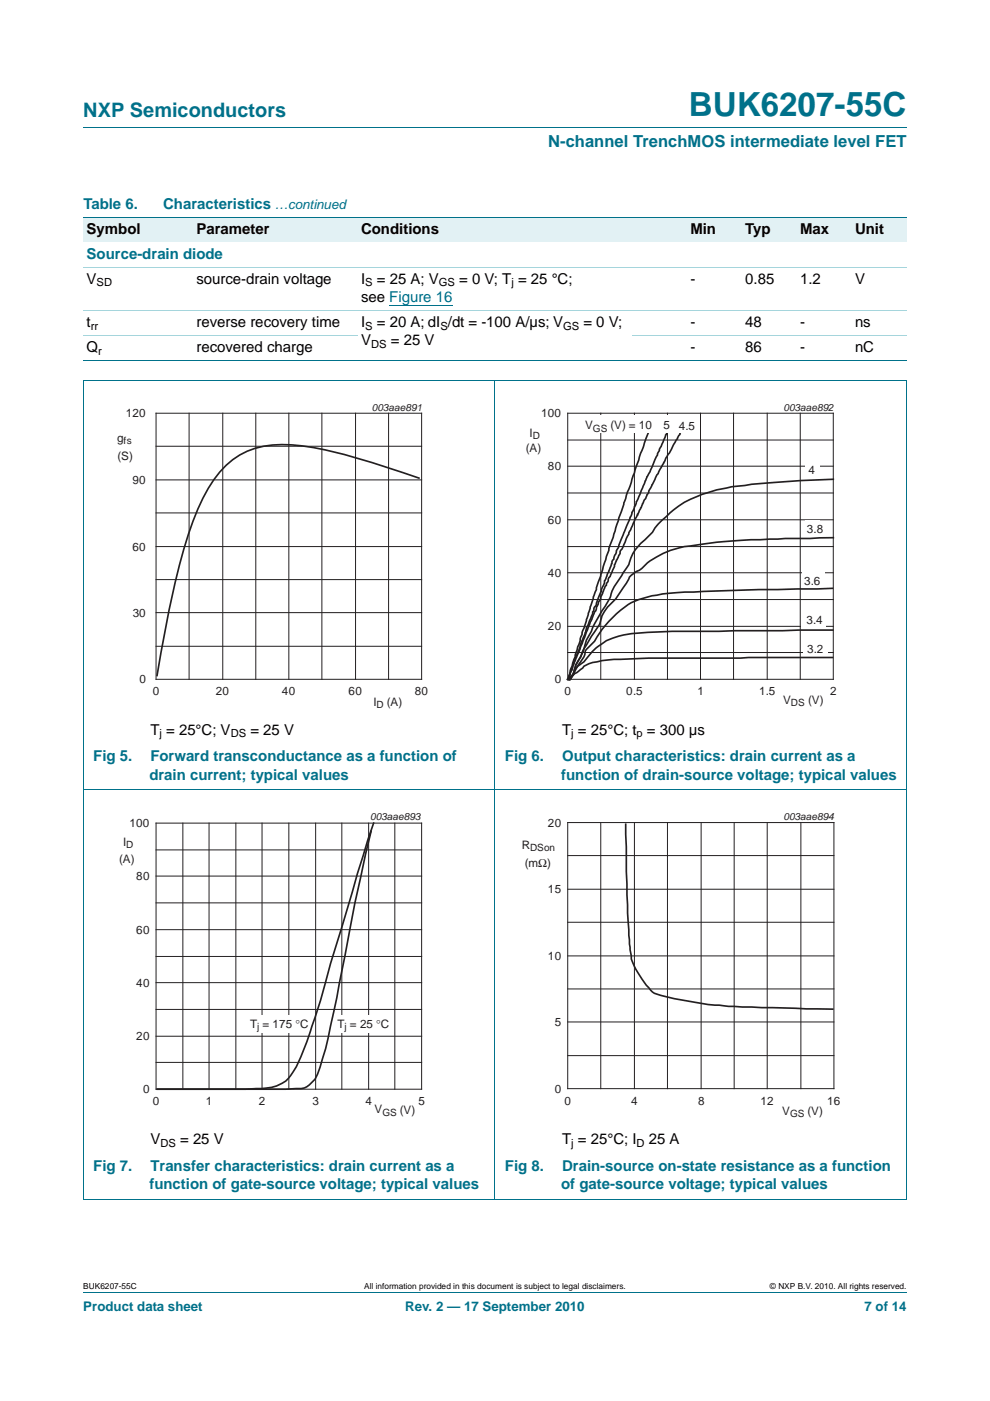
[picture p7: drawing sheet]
<svg xmlns="http://www.w3.org/2000/svg" width="210mm" height="297mm" viewBox="0 0 210 297" stroke-linecap="round" stroke-linejoin="round" font-family="sans-serif">
<path d="M17.7 27h174.6M17.7 273.9h174.6" fill="none" stroke="#00718a" stroke-width=".21"/>
<path d="M82.6 64.7h13.4" fill="none" stroke="#00f" stroke-width=".21"/>
<g fill="#e2f1f4">
<path d="M17.7 46h23.3v5.3h-23.3z"/>
<path d="M41 46h34.9v5.3h-34.9z"/>
<path d="M75.9 46h58.2v5.3h-58.2z"/>
<path d="M134.1 46h23.3v5.3h-23.3z"/>
<path d="M157.4 46h11.6v5.3h-11.6z"/>
<path d="M169 46h11.7v5.3h-11.7z"/>
<path d="M180.7 46h11.6v5.3h-11.6z"/>
</g>
<path d="M17.7 46h174.6M17.7 76.4h174.6M17.6 80.6h174.7M17.7 80.6v173.7M105 80.6v173.7M192.3 80.6v173.7M17.6 167.4h174.7M17.6 254.3h174.7" fill="none" stroke="#00718a" stroke-width=".21"/>
<path d="M17.7 56.6h174.6M17.7 65.8h174.6M17.7 71.1h58.2M134.1 71.1h58.2" fill="none" stroke="#a5d5dc" stroke-width=".21"/>
<g fill="none" stroke="#231f20" stroke-width=".21">
<path d="M33.1 94.6h56.3M33.1 87.6h56.3v56.4h-56.3zM40.1 87.6v56.4M47.2 87.6v56.4M54.3 87.6v56.4M61.3 87.6v56.4M68.3 87.6v56.4M75.4 87.6v56.4M82.4 87.6v56.4M120.4 87.6h56.3v56.4h-56.3zM120.4 93.3h56.3M120.4 98.8h56.3"/>
<path d="M127.4 87.6v56.4M134.6 87.6v56.4M141.6 87.6v56.4M148.6 87.6v56.4M155.6 87.6v56.4M162.7 87.6v56.4M169.7 87.6v56.4M33.1 108.8h56.3M33.1 115.9h56.3M33.1 101.7h56.3M120.4 115.9h56.3M120.4 104.5h56.3"/>
<path d="M120.4 110.2h56.3M33.1 137h56.3M33.1 122.9h56.3M33.1 129.9h56.3M120.4 138.3h56.3M120.4 127.1h56.3M120.4 132.8h56.3M120.4 121.4h56.3"/>
</g>
<path d="M20.4 84.8h81.9v66.4h-81.9z" fill="none" stroke="#fff" stroke-width=".21"/>
<path d="M138.3 89.3l-7 20.5-1.2 4.1-1 2.4v.4l-2.6 7.9v.4l-.7 1.6-5.1 16.8M142.6 89.3l-.4 1.1-1 1.8-3.3 7.8-.7 1.1-1.4 3.7-.8 1.6-.2 .6-.8 1.6-.1 .7-2.1 4.9-.5 1.7-.6 .9-.5 1.7-.4 .6v.4l-.7 1.7-.9 2v.5l-.6 1.1v.6l-.8 1.6-.3 1.2-.5 .8-.3 1.2-1.3 2.9-.2 .9-1.1 2.8-.3 1-2.1 5.6M145.7 89.6l-1.5 2.2v.3l-2.9 4.9-1.7 3.4-.4 .6-4.5 9.1-2.5 5.8-.7 1v.4l-.8 1.5-1.3 3.4-.4 .6v.4l-.4 .9-.3 .2-.9 2.2-.1 .7-.4 .6-.4 .9-.1 .8-.3 .3-.9 2.1-2.1 5.7-1.6 3.7-.2 .7-.9 2M89 101.4a147.8 147.8 0 0 0-23.7-6.7 23.8 23.8 0 0 0-13.1 1.1 17.5 17.5 0 0 0-7.4 6.8 52.1 52.1 0 0 0-5.7 13.3 227.1 227.1 0 0 0-5.8 27.5M176.7 101.6a223.8 223.8 0 0 0-21.5 1.6 28.2 28.2 0 0 0-11.2 4.1l-2.7 2.2a10.1 10.1 0 0 0-2.9 3.3l-1.6 1.6a8.8 8.8 0 0 0-3.4 5.3l-1.2 1.7a18.3 18.3 0 0 0-2.7 4.9l-.1 .4a66.1 66.1 0 0 0-4.5 8.1l-.5 .9-.3 .9a11.8 11.8 0 0 1-2 4.4 7.2 7.2 0 0 1-1.2 3M176.8 114l-11.8 .3a119.8 119.8 0 0 0-20.9 1.8 17.8 17.8 0 0 0-8.5 4.8l-.6 .3a4.5 4.5 0 0 0-2.2 2.5l-1.1 1.7a11 11 0 0 1-2.8 3.3 9.5 9.5 0 0 0-1.7 3.7l-2.3 3.4a10.5 10.5 0 0 0-1.7 3.5 10.1 10.1 0 0 0-1.6 3.5l-1.2 1.2M176.6 124.7l-3.3 .2a578.7 578.7 0 0 0-31.5 .9l-2.5 .4a13.8 13.8 0 0 0-9.4 4.7l-1.6 1.8-1.1 1.5a9.6 9.6 0 0 1-2.8 3.5l-.3 .5a2.8 2.8 0 0 1-.8 1.9l-2.4 3.9-.1 .2-.4-.2M176.6 139.4l-29.2 .1a208.3 208.3 0 0 0-19.7 .6l-1.1 .2a5.2 5.2 0 0 0-3.4 1.6l-1.3 .9-1 1.2h-.5M176.7 133.6l-34.1 .3-3.9 .1a26 26 0 0 0-10.1 1.8 14.2 14.2 0 0 0-4.7 4.5l-1 .7a1.71 1.71 0 0 0-1 1.4l-1 1.6h-.5M120.7 143.4l-.2 .4" fill="none" stroke="#231f20" stroke-width=".35"/>
<g fill="#fff">
<path d="M170.3 135.7h5.2v3.2h-5.2z"/>
<path d="M126.8 88.1h20v3.7h-20z"/>
<path d="M170 130h5.2v3.2h-5.2z"/>
<path d="M170.1 121.2h4.8v3.2h-4.8z"/>
<path d="M170.7 110.4h3.1v3.1h-3.1z"/>
<path d="M170.7 97.1h3.1v3.2h-3.1z"/>
</g>
<path d="M107.7 84.8h81.9v66.4h-81.9z" fill="none" stroke="#fff" stroke-width=".21"/>
<g fill="none" stroke="#231f20" stroke-width=".21">
<path d="M38.8 174.5v56.4M44.3 174.5v56.4M50 174.5v56.4M55.6 174.5v56.4M61.3 174.5v56.4M66.9 174.5v56.4M72.5 174.5v56.4M78.2 174.5v56.4M83.7 174.5v56.4M89.4 174.5h-56.3v56.4h56.3M89.4 174.5v56.4M33.1 191.4h56.3"/>
<path d="M33.1 180.2h56.3M33.1 197.1h56.3M33.1 185.7h56.3M33.1 214h56.3M33.1 202.8h56.3M33.1 219.7h56.3M33.1 208.3h56.3M33.1 225.3h56.3"/>
</g>
<path d="M79.2 174.5l-3.4 10.7-5.7 19a193.1 193.1 0 0 1-4.8 16 30.1 30.1 0 0 1-4.2 8.5 8.7 8.7 0 0 1-6.7 2.1l-2.3 .1h-18.7h27.2l2.2-.1a3.3 3.3 0 0 0 3.4-1.3l.6-.7a54.7 54.7 0 0 0 3.3-11.3l1.3-6 3.9-20.1 3.4-15.2" fill="none" stroke="#231f20" stroke-width=".35"/>
<g fill="#fff">
<path d="M71.2 215.3h10.7v3.7h-10.7z"/>
<path d="M52.3 215.2h12.2v3.7h-12.2z"/>
</g>
<g fill="none" stroke="#231f20" stroke-width=".21">
<path d="M120.4 174.4h56.5v56.4h-56.5zM127.4 174.4v56.4M134.6 174.4v56.4M141.6 174.4v56.4M148.7 174.4v56.4M155.7 174.4v56.4M162.7 174.4v56.4M169.9 174.4v56.4M120.4 195.5h56.5M120.4 181.4h56.5M120.4 188.5h56.5M120.4 209.7h56.5"/>
<path d="M120.4 216.7h56.5M120.4 202.7h56.5M120.4 223.8h56.5"/>
</g>
<path d="M132.7 174.8l.4 18.8 .5 7.8a11 11 0 0 0 2.5 6.2l1.5 1.8a2.99 2.99 0 0 0 2.2 1.5 80.5 80.5 0 0 0 19.6 2.6l17.2 .5" fill="none" stroke="#231f20" stroke-width=".35"/>
<path d="M107.7 171.6h81.9v66.3h-81.9z" fill="none" stroke="#fff" stroke-width=".21"/>
<text font-size="7" fill="#00718a" x="146.1" y="24.6">BUK6207-55C</text>
<text font-size="4.2" fill="#00718a" x="17.7" y="24.9">NXP Semiconductors</text>
<text font-size="3.5" fill="#00718a" x="116.3" y="31.1">N-channel TrenchMOS intermediate level FET</text>
<g font-size="3.2" fill="#00718a">
<text x="17.7" y="44.3">Table 6.</text>
<text x="34.6" y="44.3">Characteristics</text>
<text x="18.4" y="54.8">Source-drain diode</text>
<text x="19.8" y="161.4">Fig 5.</text>
<text x="31.9" y="161.4">Forward transconductance as a function of</text>
<text x="107.1" y="161.4">Fig 6.</text>
<text x="119.2" y="161.4">Output characteristics: drain current as a</text>
<text x="31.7" y="165.3">drain current; typical values</text>
<text x="119" y="165.3">function of drain-source voltage; typical values</text>
<text x="19.8" y="248.3">Fig 7.</text>
<text x="31.9" y="248.3">Transfer characteristics: drain current as a</text>
<text x="107.1" y="248.3">Fig 8.</text>
<text x="119.2" y="248.3">Drain-source on-state resistance as a function</text>
<text x="31.7" y="252.2">function of gate-source voltage; typical values</text>
<text x="119" y="252.2">of gate-source voltage; typical values</text>
</g>
<g font-size="3.2">
<text x="18.4" y="49.6">Symbol</text>
<text x="41.7" y="49.6">Parameter</text>
<text x="76.6" y="49.6">Conditions</text>
<text x="146.4" y="49.6">Min</text>
<text x="158.1" y="49.6">Typ</text>
<text x="169.7" y="49.6">Max</text>
<text x="181.4" y="49.6">Unit</text>
<text x="18.4" y="60.1">V</text>
<text x="41.7" y="60.1">source-drain voltage</text>
<text x="76.6" y="60.1">I</text>
<text x="76.6" y="64">see Figure 16</text>
<text x="79.9" y="60.1">= 25 A; V</text>
<text x="97.4" y="60.1">= 0 V; T = 25 °C;</text>
<text x="146.4" y="60.1">-</text>
<text x="158.1" y="60.1">0.85</text>
<text x="169.7" y="60.1">1.2</text>
<text x="181.4" y="60.1">V</text>
<text x="18.4" y="69.3">t</text>
<text x="41.7" y="69.3">reverse recovery time</text>
<text x="76.6" y="69.3">I</text>
<text x="79.9" y="69.3">= 20 A; dI /dt = -100 A/µs; V</text>
<text x="123.7" y="69.3">= 0 V;</text>
<text x="146.4" y="69.3">-</text>
<text x="158.1" y="69.3">48</text>
<text x="169.7" y="69.3">-</text>
<text x="181.4" y="69.3">ns</text>
<text x="18.4" y="74.6">Q</text>
<text x="41.7" y="74.6">recovered charge</text>
<text x="76.6" y="73.2">V</text>
<text x="82.9" y="73.2">= 25 V</text>
<text x="146.4" y="74.6">-</text>
<text x="158.1" y="74.6">86</text>
<text x="169.7" y="74.6">-</text>
<text x="181.3" y="74.6">nC</text>
<text x="31.9" y="155.7">T = 25°C; V</text>
<text x="53.1" y="155.7">= 25 V</text>
<text x="119.2" y="155.7">T = 25°C; t = 300 μs</text>
<text x="31.9" y="242.7">V</text>
<text x="38.2" y="242.7">= 25 V</text>
<text x="119.2" y="242.5">T = 25°C; I</text>
<text x="137.6" y="242.5">25 A</text>
</g>
<g font-size="2.8" fill="#00718a">
<text x="58.3" y="44.3">…continued</text>
<text x="17.7" y="277.9">Product data sheet</text>
<text x="86" y="277.9">Rev. 2 — 17 September 2010</text>
<text x="183.4" y="277.9">7 of 14</text>
</g>
<g font-size="2.5" fill="#231f20">
<text x="26.7" y="88.5">120</text>
<text x="114.8" y="88.5">100</text>
<text x="24.9" y="93.7">g</text>
<text x="111.6" y="95.9">(A)</text>
<text x="112.3" y="92.6">I</text>
<text x="124.1" y="91">V</text>
<text x="129.5" y="91">(V) = 10</text>
<text x="140.7" y="91">5</text>
<text x="144" y="91.1">4.5</text>
<text x="24.9" y="97.6">(S)</text>
<text x="116.2" y="99.7">80</text>
<text x="171.5" y="100.5">4</text>
<text x="28.1" y="102.6">90</text>
<text x="116.2" y="111.1">60</text>
<text x="171.1" y="113.1">3.8</text>
<text x="28.1" y="116.8">60</text>
<text x="116.2" y="122.3">40</text>
<text x="170.6" y="124">3.6</text>
<text x="28.1" y="130.8">30</text>
<text x="116.2" y="133.7">20</text>
<text x="171" y="132.4">3.4</text>
<text x="171.2" y="138.6">3.2</text>
<text x="29.6" y="144.9">0</text>
<text x="32.4" y="147.4">0</text>
<text x="45.8" y="147.4">20</text>
<text x="59.8" y="147.4">40</text>
<text x="74" y="147.4">60</text>
<text x="79.2" y="149.6">I</text>
<text x="82.1" y="149.6">(A)</text>
<text x="88" y="147.4">80</text>
<text x="117.7" y="144.9">0</text>
<text x="119.8" y="147.4">0</text>
<text x="132.8" y="147.4">0.5</text>
<text x="147.9" y="147.4">1</text>
<text x="161" y="147.4">1.5</text>
<text x="166.1" y="149.2">V</text>
<text x="171.4" y="149.2">(V)</text>
<text x="176.1" y="147.4">2</text>
<text x="26.1" y="179.4">I</text>
<text x="27.5" y="175.4">100</text>
<text x="110.7" y="179.9">R</text>
<text x="116.2" y="175.3">20</text>
<text x="25.3" y="183">(A)</text>
<text x="111.3" y="183.8">(mΩ)</text>
<text x="28.9" y="186.6">80</text>
<text x="116.2" y="189.4">15</text>
<text x="28.9" y="198">60</text>
<text x="116.2" y="203.6">10</text>
<text x="28.9" y="209.2">40</text>
<text x="28.9" y="220.6">20</text>
<text x="53" y="217.9">T</text>
<text x="55.7" y="217.9">= 175 °C</text>
<text x="71.6" y="217.9">T</text>
<text x="74.2" y="217.9">= 25 °C</text>
<text x="117.7" y="217.6">5</text>
<text x="30.4" y="231.8">0</text>
<text x="117.7" y="231.7">0</text>
<text x="32.4" y="234.3">0</text>
<text x="43.7" y="234.3">1</text>
<text x="54.9" y="234.3">2</text>
<text x="66.3" y="234.3">3</text>
<text x="77.5" y="234.3">4</text>
<text x="79.5" y="236.1">V</text>
<text x="84.8" y="236.1">(V)</text>
<text x="88.8" y="234.3">5</text>
<text x="119.8" y="234.2">0</text>
<text x="133.9" y="234.2">4</text>
<text x="148.1" y="234.2">8</text>
<text x="161.3" y="234.2">12</text>
<text x="165.9" y="236.4">V</text>
<text x="171.3" y="236.4">(V)</text>
<text x="175.4" y="234.2">16</text>
</g>
<g font-size="2.4">
<text x="20.5" y="60.7">SD</text>
<text x="77.5" y="60.7">S</text>
<text x="93.1" y="60.7">GS</text>
<text x="108.5" y="60.7">j</text>
<text x="19.3" y="69.9">rr</text>
<text x="77.5" y="69.9">S</text>
<text x="93.4" y="69.9">S</text>
<text x="119.4" y="69.9">GS</text>
<text x="20.8" y="75.2">r</text>
<text x="78.7" y="73.8">DS</text>
<text x="33.8" y="156.3">j</text>
<text x="48.9" y="156.3">DS</text>
<text x="121.2" y="156.3">j</text>
<text x="135" y="156.3">p</text>
<text x="34" y="243.2">DS</text>
<text x="121.2" y="243.1">j</text>
<text x="135" y="243.1">D</text>
</g>
<g font-size="2.1" fill="#231f20">
<text x="78.8" y="87">003aae891</text>
<text x="166.2" y="87">003aae892</text>
<text x="26.2" y="94.2">fs</text>
<text x="113" y="93">D</text>
<text x="125.8" y="91.5">GS</text>
<text x="167.8" y="149.7">DS</text>
<text x="79.9" y="150.1">D</text>
<text x="78.5" y="173.9">003aae893</text>
<text x="166.2" y="173.8">003aae894</text>
<text x="26.8" y="179.9">D</text>
<text x="112.5" y="180.4">DSon</text>
<text x="54.6" y="218.3">j</text>
<text x="73.1" y="218.3">j</text>
<text x="81.1" y="236.6">GS</text>
<text x="167.6" y="236.9">GS</text>
</g>
<g font-size="1.8">
<text x="17.7" y="273.3">BUK6207-55C</text>
<text x="77.3" y="273.3">All information provided in this document is subject to legal disclaimers.</text>
<text x="163.3" y="273.3">© NXP B.V. 2010. All rights reserved.</text>
</g>
</svg>
